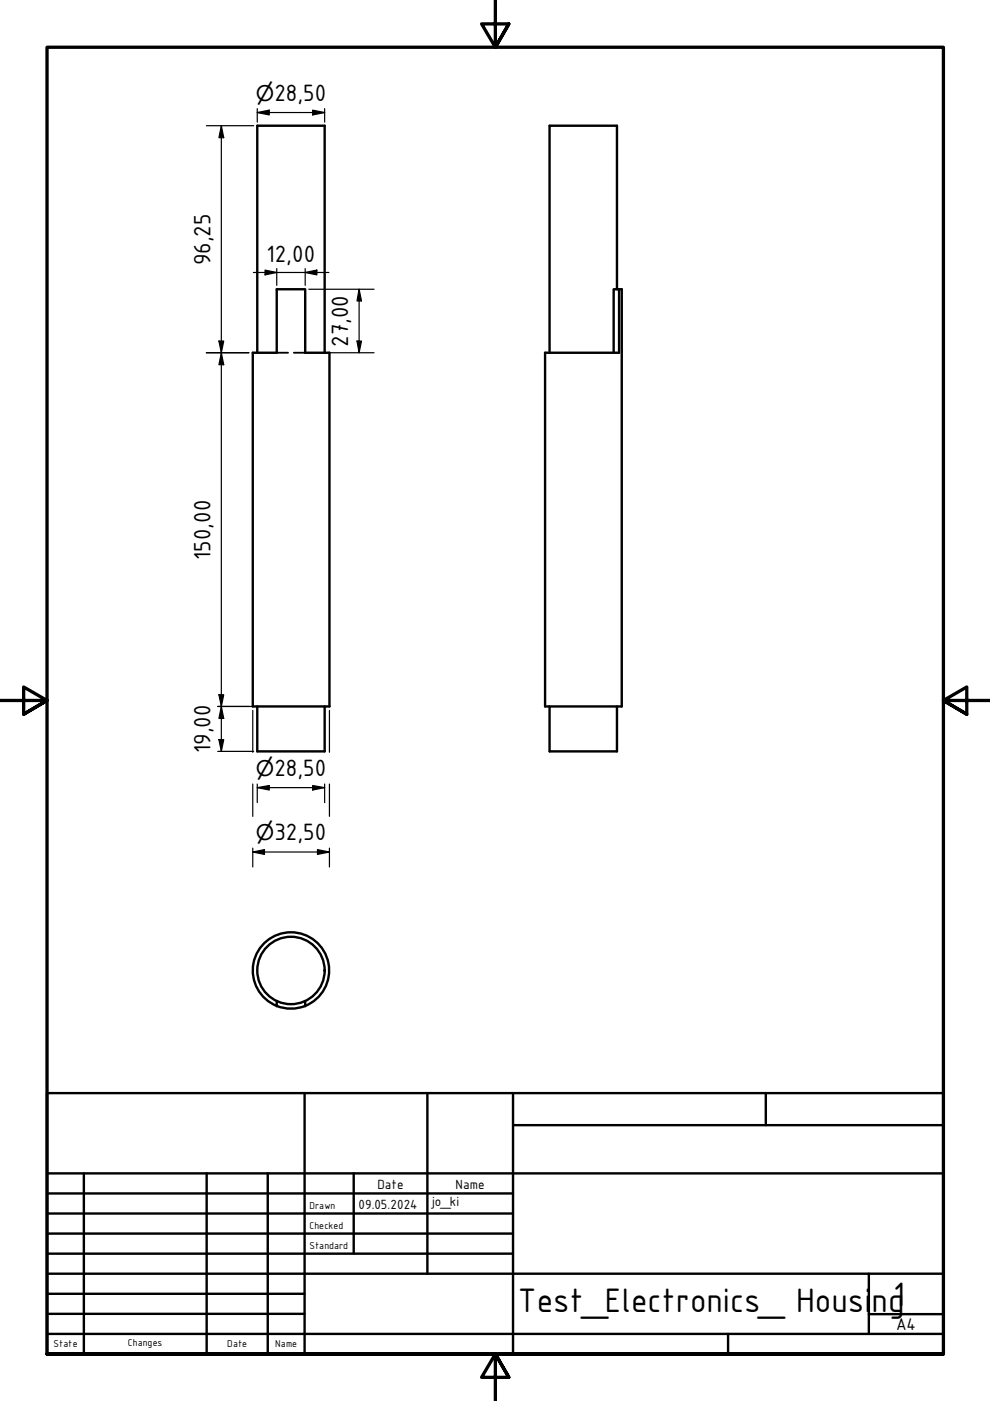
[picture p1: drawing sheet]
<svg xmlns="http://www.w3.org/2000/svg" width="210mm" height="297mm" viewBox="0 0 210 297" stroke-linecap="round" stroke-linejoin="round" font-family="sans-serif">
<!-- layer: Hidden (ISO) -->
<path d="M58.7 74.8h2.4M62.3 74.8h2.4" fill="none" stroke="#000" stroke-width=".38"/>
<!-- layer: Visible (ISO) -->
<g fill="none" stroke="#000" stroke-width=".51">
<path d="M54.5 74.8v-48.1h14.3v48.1M58.7 61.3h6v13.5h5.1v75h-16.2v-75h5.1zM130.8 61.3v-34.6h-14.3v48.1M131.3 61.3h.5v88.5h-16.2v-75h15.7v-13.5h-1.2v13.5M54.5 149.8v9.5h14.3v-9.5M116.5 149.8v9.5h14.3v-9.5M58.7 212.3v1M64.7 212.3v1"/>
<circle cx="61.7" cy="205.8" r="7.1"/>
<circle cx="61.7" cy="205.8" r="8.1"/>
</g>
<!-- layer: Border (ISO) -->
<path d="M105 0v10l-2.9-4.9h5.8l-2.9 4.9 2.9-4.9M0 148.5h10l-5-2.8v5.7l5-2.9-5 2.9M210 148.5h-10l5-2.8v5.7l-5-2.9 5 2.9M10 287.1v-277.1h190v277.1h-190h190M107.9 292l-2.9-4.9 2.9 4.9h-5.8l2.9-4.9v9.9" fill="none" stroke="#000" stroke-width=".7"/>
<!-- layer: Title (ISO) -->
<g fill="none" stroke="#000" stroke-width=".51">
<path d="M10 231.8h190v55.3h-190zM64.6 231.8v55.3M90.6 231.8v38.3M108.8 238.6h91.2M108.8 231.8v55.3M162.4 231.8v6.8M10 253h98.8M10 257.3h98.8M10 248.8h190M17.8 248.8v38.3M43.8 248.8v38.3M56.8 248.8v38.3"/>
<path d="M75 248.8v17M10 261.5h98.8M10 265.8h98.8M10 270.1h190M10 274.3h54.6M10 278.6h54.6M184.2 278.6h15.8M184.2 270.1v12.7M10 282.8h190M154.4 282.8v4.3"/>
</g>
<!-- layer: Dimension (ISO) -->
<g fill="none" stroke="#000" stroke-width=".25">
<path d="M43.8 26.7h10M46.9 26.7l.5 2.5h-1zM46.9 26.7v132.6M54.5 23.9l2.6-.5v1zM54.5 23.9h14.3M54.5 23v2.9M66.3 23.4l2.5 .5-2.5 .5zM68.8 23v2.9M53.7 57.8h16M56.2 57.3l2.5 .5-2.5 .5zM58.7 56.9v3.6M64.7 57.8l2.5-.5v1z"/>
<path d="M64.7 56.9v3.6M43.8 74.8h9M46.4 72.3h1l-.5 2.5zM46.9 74.8l.5 2.5h-1zM65.5 74.8h13.8M65.5 61.3h13.8M75.7 72.3h.9l-.5 2.5zM76.1 61.3l.5 2.5h-.9zM76.1 61.3v13.5M46.2 149.8h7.6M46.2 159.3h7.6M46.4 147.3h1l-.5 2.5z"/>
<path d="M46.4 156.8h1l-.5 2.5zM46.9 149.8l.5 2.5h-1zM53.6 150.6v8.9M69.8 150.6v8.9M53.6 166.2v6.9M53.6 179.8v4M54.5 167l2.6-.5v1zM54.5 166.2v4M54.5 167h14.3M66.3 166.5l2.5 .5-2.5 .5zM68.8 166.2v4M69.8 166.2v6.9"/>
<path d="M69.8 179.8v4M53.6 180.6l2.5-.5v1.1zM53.6 180.6h16.2M67.3 180.1l2.5 .5-2.5 .6z"/>
</g>
<g fill="#000">
<path d="M46.9 26.7l.5 2.5h-1z" fill-rule="evenodd"/>
<path d="M54.5 23.9l2.6-.5v1z" fill-rule="evenodd"/>
<path d="M66.3 23.4l2.5 .5-2.5 .5z" fill-rule="evenodd"/>
<path d="M56.2 57.3l2.5 .5-2.5 .5z" fill-rule="evenodd"/>
<path d="M64.7 57.8l2.5-.5v1z" fill-rule="evenodd"/>
<path d="M46.4 72.3h1l-.5 2.5z" fill-rule="evenodd"/>
<path d="M46.9 74.8l.5 2.5h-1z" fill-rule="evenodd"/>
<path d="M75.7 72.3h.9l-.5 2.5z" fill-rule="evenodd"/>
<path d="M76.1 61.3l.5 2.5h-.9z" fill-rule="evenodd"/>
<path d="M46.4 147.3h1l-.5 2.5z" fill-rule="evenodd"/>
<path d="M46.4 156.8h1l-.5 2.5z" fill-rule="evenodd"/>
<path d="M46.9 149.8l.5 2.5h-1z" fill-rule="evenodd"/>
<path d="M54.5 167l2.6-.5v1z" fill-rule="evenodd"/>
<path d="M66.3 166.5l2.5 .5-2.5 .5z" fill-rule="evenodd"/>
<path d="M53.6 180.6l2.5-.5v1.1z" fill-rule="evenodd"/>
<path d="M67.3 180.1l2.5 .5-2.5 .6z" fill-rule="evenodd"/>
</g>
<g font-size="7.7">
<text x="109.8" y="278.2">Test_Electronics_ Housi</text>
<text x="184.8" y="278.2">ng1</text>
</g>
<g font-size="5.4">
<text x="58.2" y="21.4">28,50</text>
<text x="44.6" y="56.2" transform="rotate(-90 44.6 56.2)">96,25</text>
<text x="56.5" y="55.5">12,00</text>
<text x="73.9" y="73.6" transform="rotate(-90 73.9 73.6)">27,00</text>
<text x="44.6" y="118.7" transform="rotate(-90 44.6 118.7)">150,00</text>
<text x="44.6" y="159.7" transform="rotate(-90 44.6 159.7)">19,00</text>
<text x="58.2" y="164.5">28,50</text>
<text x="58.2" y="178.2">32,50</text>
</g>
<g font-size="4.6">
<text x="54.2" y="21.4">⌀</text>
<text x="54.2" y="164.5">⌀</text>
<text x="54.2" y="178.2">⌀</text>
</g>
<text font-size="3.9" x="190" y="282">A4</text>
<g font-size="3">
<text x="76" y="256.3">09.05.2024</text>
<text x="80" y="252">Date</text>
<text x="91.6" y="255.7">jo_ki</text>
<text x="96.6" y="252">Name</text>
</g>
<g font-size="2.3">
<text x="65.6" y="256.3">Drawn</text>
<text x="65.6" y="260.5">Checked</text>
<text x="65.6" y="264.8">Standard</text>
<text x="11.4" y="285.7">State</text>
<text x="27.1" y="285.4">Changes</text>
<text x="48.2" y="285.7">Date</text>
<text x="58.4" y="285.7">Name</text>
</g>
</svg>
